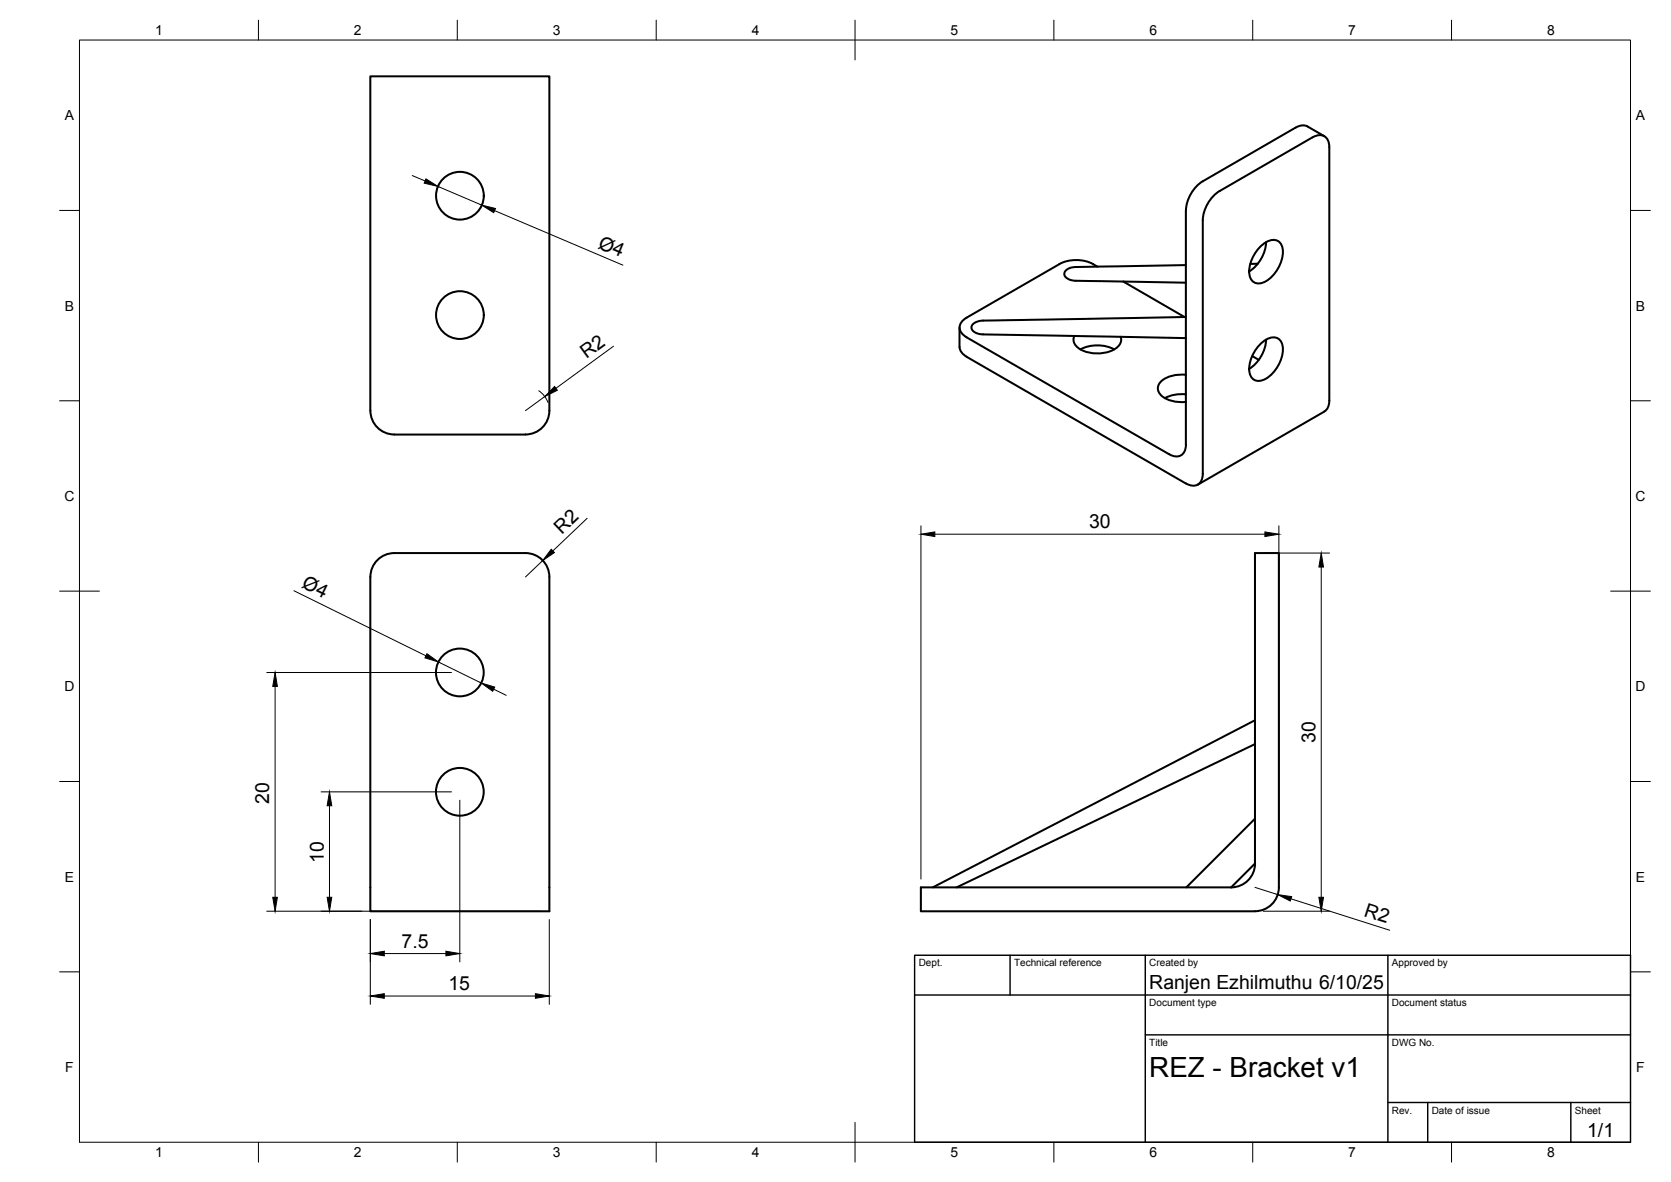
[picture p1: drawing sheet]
<svg xmlns="http://www.w3.org/2000/svg" width="420mm" height="297mm" viewBox="0 0 420 297" stroke-linecap="round" stroke-linejoin="round" font-family="sans-serif">
<!-- layer: Visible -->
<g fill="none" stroke="#000" stroke-width=".51">
<path d="M333 34.2l-4.2-2.4a3 3 0 0 0-3 .3l-23.4 13.5M298.2 52.9v58.8M302.4 55.4v63.6a2.58 2.58 0 0 1-1.2 2.8 2.58 2.58 0 0 1-3-.3M302.4 45.5a9.4 9.4 0 0 0-4.2 7.4M306.7 48l23.3-13.5a2.58 2.58 0 0 1 3-.3 2.58 2.58 0 0 1 1.2 2.8v63.7M306.7 48a9.4 9.4 0 0 0-4.3 7.3M275.9 67a9.4 9.4 0 0 0-9.5-.6l-23.4 13.4a2.59 2.59 0 0 0-1.7 2.5 2.59 2.59 0 0 0 1.7 2.4l50.9 29.4a2.59 2.59 0 0 0 3 .3 2.59 2.59 0 0 0 1.3-2.7M282.4 70.7l15.5 9M298.2 79.7l-51.2 .9-1.7 .4a1.39 1.39 0 0 0-1 1.5 1.39 1.39 0 0 0 1.3 1.2l1.3 .3 51.3 1M298.2 66.6l-28 .5-1.4 .3a1.42 1.42 0 0 0-1.2 1.5 1.42 1.42 0 0 0 1.3 1.4l1.3 .3 28 .4M316.3 66.3h-1.9M317 61.9a3.8 3.8 0 0 1 4.6-1.2 4.5 4.5 0 0 1 .5 5.1 8.3 8.3 0 0 1-5.2 5.4 2.47 2.47 0 0 1-2.8-3 9.5 9.5 0 0 1 2.9-6.3z"/>
<path d="M318.3 60.9a9.4 9.4 0 0 1-4.2 7.3M241.3 82.3v4.9a3 3 0 0 0 1.7 2.4l55.2 31.9M270.1 84.4a2.55 2.55 0 0 0 1.5 3.3 9 9 0 0 0 9.5-.5 2.34 2.34 0 0 0 .7-2.6M271.7 87.8a9.4 9.4 0 0 1 8.5 0M298.2 94.2a7.8 7.8 0 0 0-6.6 2 2.41 2.41 0 0 0 1.1 3.7l1.3 .6 1.6 .4 2.6 .1M298.2 99.1a9.1 9.1 0 0 0-5.3 1M314.9 89.5l1.6 .9M317 86.4a3.8 3.8 0 0 1 4.6-1.2 4.5 4.5 0 0 1 .5 5.1 8.3 8.3 0 0 1-5.2 5.4 2.47 2.47 0 0 1-2.8-3 9.5 9.5 0 0 1 2.9-6.3zM318.3 85.3a9.4 9.4 0 0 1-4.2 7.4M93.1 103.2v-84h45v84M93.1 103.2a6 6 0 0 0 6 6h33a6 6 0 0 0 6-6M334.2 100.7l-.1 1.1a2.46 2.46 0 0 1-1.1 1.6l-31.8 18.4"/>
<path d="M93.1 145a6 6 0 0 1 6-6h33a6 6 0 0 1 6 6v84h-45v-84M315.6 187l-75.1 36M315.6 181l-81.1 42M315.6 217v-78h6v84M315.6 217l-6 6M315.6 205.7l-17.3 17.3M315.6 217a6 6 0 0 1-6 6M321.6 223a6 6 0 0 1-6 6h-84.1v-6h78.1"/>
<circle cx="115.6" cy="49.2" r="6"/>
<circle cx="115.6" cy="79.2" r="6"/>
<circle cx="115.6" cy="169" r="6"/>
<circle cx="115.6" cy="199" r="6"/>
</g>
<!-- layer: BORDER -->
<g fill="none" stroke="#000" stroke-width=".25">
<path d="M20 10.1h390v276.9h-390zM65 5.1v5M115 5.1v5M165 5.1v5M215 5.1v10M265 5.1v5M315 5.1v5M365 5.1v5M15 52.9h5M410 52.9h5M15 100.7h5M410 100.7h5"/>
<path d="M15 148.6h10M405 148.6h10M15 196.4h5M410 196.4h5M15 244.2h5M410 244.2h5M65 287v5M115 287v5M165 287v5M215 282.1v9.9M265 287v5M315 287v5"/>
<path d="M365 287v5"/>
</g>
<!-- layer: TITLEBLOCK -->
<path d="M230 240.1h180v46.9h-180zM230 250h180M254 240.1v9.9M288 240.1v46.9M349 240.1v46.9M288 260.1h122M349 277.1h61M359 277.1v9.9M395 277.1v9.9" fill="none" stroke="#000" stroke-width=".36"/>
<!-- layer: FD_Dimensions -->
<g fill="none" stroke="#000" stroke-width=".25">
<path d="M103.7 44.1l3.2 1.4M110.1 46.8l11 4.7M124.4 52.9l32.2 13.7M135.5 98.2l1.4 1.3 .9 1.6M137 99.7l-4.9 3.5M154.3 87l-14.5 10.6M147.6 130.2l-8.6 8.3M231.6 132.2v88.7M235.1 134.2h83M317.6 139h16.7M321.6 132.2v88.7M73.9 148.4l33.2 16.4"/>
<path d="M136.5 140.9l-4.4 4.1M332.2 142.5v83M67.1 169h46.4M69.2 172.5v53M110.2 166.4l10.8 5.2M124.1 173.2l3.2 1.5M80.7 199h32.8M82.8 202.5v23M115.6 201.1v40.6M67.1 229h68.9M93.1 231.1v21.3M96.6 239.6h15.5"/>
<path d="M138.1 231.1v21.3M315.6 223l5.7 1.8M317.6 229h16.7M324.6 225.9l24.8 7.9M96.6 250.3h38"/>
</g>
<g fill="#000" stroke="#000" stroke-width=".25">
<path d="M107.1 44.9l3 1.9-3.4-.8zM121.1 51.5l3.5 .9-.5 1.1zM139.4 97.1l.7 1-3.1 1.6zM138.6 138l.8 .9-2.9 2zM231.6 134.2l3.5-.5v1.1zM318.1 133.7l3.5 .5-3.5 .6zM332.2 139l.6 3.5h-1.2zM69.2 169l.5 3.5h-1.1zM107.4 164.3l2.8 2.1-3.4-1.1zM121 171.6l3.4 1.1-.5 1zM82.8 199l.6 3.5h-1.1zM68.6 225.5h1.1l-.5 3.5z"/>
<path d="M82.3 225.5h1.1l-.6 3.5zM93.1 239.6l3.5-.6v1.2zM112.1 239l3.5 .6-3.5 .6zM321.3 224.8l3.5 .5-.4 1.1zM331.6 225.5h1.2l-.6 3.5zM93.1 250.3l3.5-.6v1.2zM134.6 249.7l3.5 .6-3.5 .6z"/>
</g>
<text font-size="7" x="289" y="270.6">REZ - Bracket v1</text>
<g font-size="4.9">
<text x="150.2" y="62.2" transform="rotate(23 150.2 62.2)">Ø4</text>
<text x="147.5" y="90.2" transform="rotate(-36 147.5 90.2)">R2</text>
<text x="141.3" y="134.3" transform="rotate(-44 141.3 134.3)">R2</text>
<text x="273.9" y="132.8">30</text>
<text x="75.6" y="147.6" transform="rotate(26 75.6 147.6)">Ø4</text>
<text x="330.8" y="186.7" transform="rotate(-90 330.8 186.7)">30</text>
<text x="67.7" y="202" transform="rotate(-90 67.7 202)">20</text>
<text x="81.4" y="216.9" transform="rotate(-90 81.4 216.9)">10</text>
<text x="342.8" y="230.2" transform="rotate(18 342.8 230.2)">R2</text>
<text x="101" y="238.2">7.5</text>
<text x="112.7" y="248.8">15</text>
<text x="289" y="248.5">Ranjen Ezhilmuthu 6/10/25</text>
<text x="399.1" y="285.7">1/1</text>
</g>
<g font-size="3.5">
<text x="39" y="8.8">1</text>
<text x="89" y="8.8">2</text>
<text x="139" y="8.8">3</text>
<text x="189" y="8.8">4</text>
<text x="239" y="8.8">5</text>
<text x="289" y="8.8">6</text>
<text x="339" y="8.8">7</text>
<text x="389" y="8.8">8</text>
<text x="16.3" y="30.2">A</text>
<text x="411.3" y="30.2">A</text>
<text x="16.3" y="78">B</text>
<text x="411.3" y="78">B</text>
<text x="16.2" y="125.9">C</text>
<text x="411.2" y="125.9">C</text>
<text x="16.2" y="173.7">D</text>
<text x="411.2" y="173.7">D</text>
<text x="16.3" y="221.6">E</text>
<text x="411.3" y="221.6">E</text>
<text x="16.4" y="269.4">F</text>
<text x="411.4" y="269.4">F</text>
<text x="39" y="290.8">1</text>
<text x="89" y="290.8">2</text>
<text x="139" y="290.8">3</text>
<text x="189" y="290.8">4</text>
<text x="239" y="290.8">5</text>
<text x="289" y="290.8">6</text>
<text x="339" y="290.8">7</text>
<text x="389" y="290.8">8</text>
</g>
<g font-size="2.5">
<text x="231" y="242.9">Dept.</text>
<text x="255" y="242.9">Technical reference</text>
<text x="289" y="242.9">Created by</text>
<text x="350" y="242.9">Approved by</text>
<text x="289" y="252.8">Document type</text>
<text x="350" y="252.8">Document status</text>
<text x="289" y="262.9">Title</text>
<text x="350" y="262.9">DWG No.</text>
<text x="350" y="279.9">Rev.</text>
<text x="360" y="279.9">Date of issue</text>
<text x="396" y="279.9">Sheet</text>
</g>
</svg>
